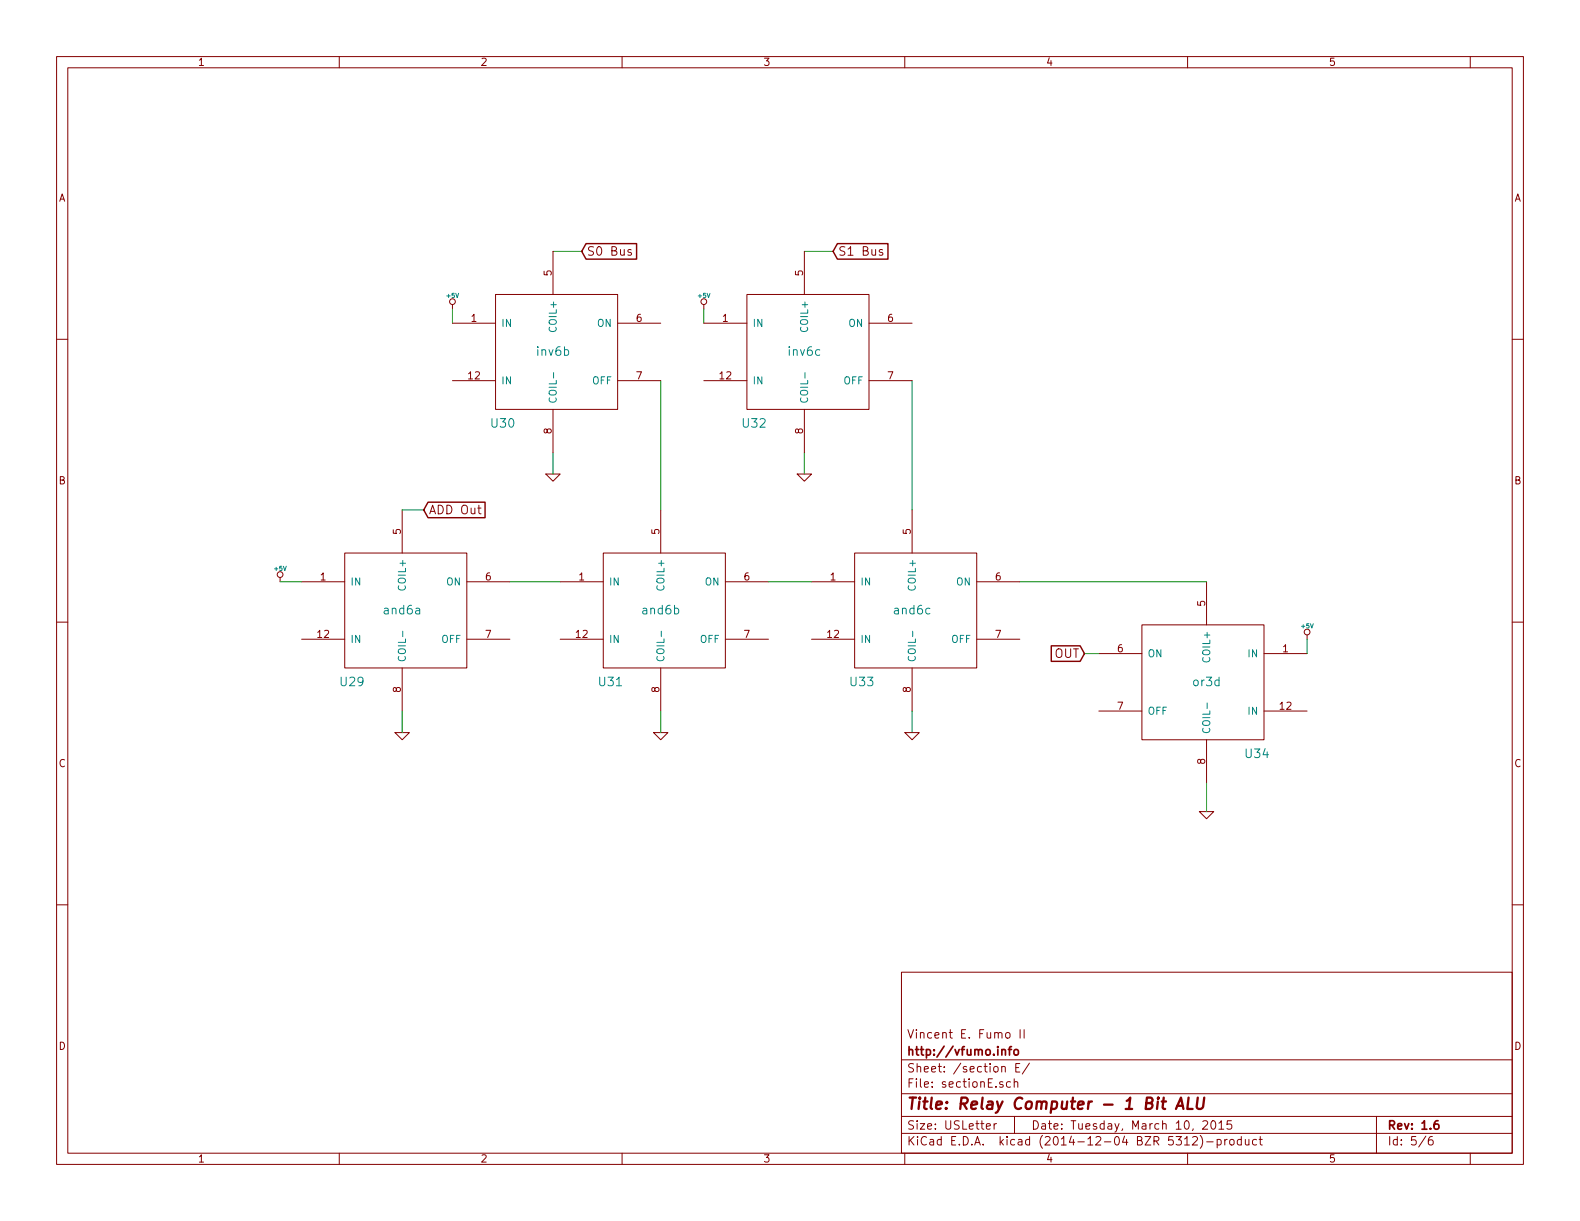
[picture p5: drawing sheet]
EESchema Schematic File Version 2
LIBS:power
LIBS:device
LIBS:transistors
LIBS:conn
LIBS:linear
LIBS:regul
LIBS:74xx
LIBS:cmos4000
LIBS:adc-dac
LIBS:memory
LIBS:xilinx
LIBS:special
LIBS:microcontrollers
LIBS:dsp
LIBS:microchip
LIBS:analog_switches
LIBS:motorola
LIBS:texas
LIBS:intel
LIBS:audio
LIBS:interface
LIBS:digital-audio
LIBS:philips
LIBS:display
LIBS:cypress
LIBS:siliconi
LIBS:opto
LIBS:atmel
LIBS:contrib
LIBS:valves
LIBS:1BitALU-cache
EELAYER 25 0
EELAYER END
$Descr USLetter 11000 8500
encoding utf-8
Sheet 5 6
Title "Relay Computer - 1 Bit ALU"
Date "Tuesday, March 10, 2015"
Rev "1.6"
Comp "http://vfumo.info"
Comment1 "Vincent E. Fumo II"
Comment2 ""
Comment3 ""
Comment4 ""
$EndDescr
$Comp
L FBR211 U29
U 1 1
P 2800 4250
F 0 "U29" H 3150 3750 60  0000 C CNN
F 1 "and6a" H 2800 4250 60  0000 C CNN
F 2 "~" H 1800 4200 60  0000 C CNN
F 3 "~" H 1800 4200 60  0000 C CNN
	1    2800 4250
	-1   0    0    -1  
$EndComp
$Comp
L FBR211 U31
U 1 1
P 4600 4250
F 0 "U31" H 4950 3750 60  0000 C CNN
F 1 "and6b" H 4600 4250 60  0000 C CNN
F 2 "~" H 3600 4200 60  0000 C CNN
F 3 "~" H 3600 4200 60  0000 C CNN
	1    4600 4250
	-1   0    0    -1  
$EndComp
$Comp
L FBR211 U33
U 1 1
P 6350 4250
F 0 "U33" H 6700 3750 60  0000 C CNN
F 1 "and6c" H 6350 4250 60  0000 C CNN
F 2 "~" H 5350 4200 60  0000 C CNN
F 3 "~" H 5350 4200 60  0000 C CNN
	1    6350 4250
	-1   0    0    -1  
$EndComp
$Comp
L FBR211 U34
U 1 1
P 8400 4750
F 0 "U34" H 8750 4250 60  0000 C CNN
F 1 "or3d" H 8400 4750 60  0000 C CNN
F 2 "~" H 7400 4700 60  0000 C CNN
F 3 "~" H 7400 4700 60  0000 C CNN
	1    8400 4750
	1    0    0    -1  
$EndComp
$Comp
L GND #PWR038
U 1 1
P 3850 3300
F 0 "#PWR038" H 3850 3300 30  0001 C CNN
F 1 "GND" H 3850 3230 30  0001 C CNN
F 2 "" H 3850 3300 60  0000 C CNN
F 3 "" H 3850 3300 60  0000 C CNN
	1    3850 3300
	1    0    0    -1  
$EndComp
$Comp
L GND #PWR039
U 1 1
P 5600 3300
F 0 "#PWR039" H 5600 3300 30  0001 C CNN
F 1 "GND" H 5600 3230 30  0001 C CNN
F 2 "" H 5600 3300 60  0000 C CNN
F 3 "" H 5600 3300 60  0000 C CNN
	1    5600 3300
	1    0    0    -1  
$EndComp
$Comp
L GND #PWR040
U 1 1
P 2800 5100
F 0 "#PWR040" H 2800 5100 30  0001 C CNN
F 1 "GND" H 2800 5030 30  0001 C CNN
F 2 "" H 2800 5100 60  0000 C CNN
F 3 "" H 2800 5100 60  0000 C CNN
	1    2800 5100
	1    0    0    -1  
$EndComp
$Comp
L GND #PWR041
U 1 1
P 4600 5100
F 0 "#PWR041" H 4600 5100 30  0001 C CNN
F 1 "GND" H 4600 5030 30  0001 C CNN
F 2 "" H 4600 5100 60  0000 C CNN
F 3 "" H 4600 5100 60  0000 C CNN
	1    4600 5100
	1    0    0    -1  
$EndComp
$Comp
L GND #PWR042
U 1 1
P 6350 5100
F 0 "#PWR042" H 6350 5100 30  0001 C CNN
F 1 "GND" H 6350 5030 30  0001 C CNN
F 2 "" H 6350 5100 60  0000 C CNN
F 3 "" H 6350 5100 60  0000 C CNN
	1    6350 5100
	1    0    0    -1  
$EndComp
$Comp
L GND #PWR043
U 1 1
P 8400 5650
F 0 "#PWR043" H 8400 5650 30  0001 C CNN
F 1 "GND" H 8400 5580 30  0001 C CNN
F 2 "" H 8400 5650 60  0000 C CNN
F 3 "" H 8400 5650 60  0000 C CNN
	1    8400 5650
	1    0    0    -1  
$EndComp
$Comp
L +5V #PWR044
U 1 1
P 3150 2150
F 0 "#PWR044" H 3150 2240 20  0001 C CNN
F 1 "+5V" H 3150 2240 30  0000 C CNN
F 2 "" H 3150 2150 60  0000 C CNN
F 3 "" H 3150 2150 60  0000 C CNN
	1    3150 2150
	1    0    0    -1  
$EndComp
$Comp
L +5V #PWR045
U 1 1
P 4900 2150
F 0 "#PWR045" H 4900 2240 20  0001 C CNN
F 1 "+5V" H 4900 2240 30  0000 C CNN
F 2 "" H 4900 2150 60  0000 C CNN
F 3 "" H 4900 2150 60  0000 C CNN
	1    4900 2150
	1    0    0    -1  
$EndComp
$Comp
L +5V #PWR046
U 1 1
P 1950 4050
F 0 "#PWR046" H 1950 4140 20  0001 C CNN
F 1 "+5V" H 1950 4140 30  0000 C CNN
F 2 "" H 1950 4050 60  0000 C CNN
F 3 "" H 1950 4050 60  0000 C CNN
	1    1950 4050
	1    0    0    -1  
$EndComp
$Comp
L +5V #PWR047
U 1 1
P 9100 4450
F 0 "#PWR047" H 9100 4540 20  0001 C CNN
F 1 "+5V" H 9100 4540 30  0000 C CNN
F 2 "" H 9100 4450 60  0000 C CNN
F 3 "" H 9100 4450 60  0000 C CNN
	1    9100 4450
	1    0    0    -1  
$EndComp
Wire Wire Line
	3150 2250 3150 2150
Wire Wire Line
	3850 3150 3850 3300
Wire Wire Line
	4900 2150 4900 2250
Wire Wire Line
	5600 3150 5600 3300
Wire Wire Line
	4600 2650 4600 3550
Wire Wire Line
	6350 2650 6350 3550
Wire Wire Line
	5350 4050 5650 4050
Wire Wire Line
	3900 4050 3550 4050
Wire Wire Line
	6350 4950 6350 5100
Wire Wire Line
	4600 4950 4600 5100
Wire Wire Line
	2800 4950 2800 5100
Wire Wire Line
	1950 4050 2100 4050
Wire Wire Line
	9100 4450 9100 4550
Wire Wire Line
	8400 5450 8400 5650
Wire Wire Line
	7100 4050 8400 4050
Wire Wire Line
	5800 1750 5600 1750
Wire Wire Line
	3850 1750 4050 1750
Wire Wire Line
	2950 3550 2800 3550
Wire Wire Line
	7550 4550 7650 4550
$Comp
L FBR211 U32
U 1 1
P 5600 2450
F 0 "U32" H 5950 1950 60  0000 C CNN
F 1 "inv6c" H 5600 2450 60  0000 C CNN
F 2 "~" H 4600 2400 60  0000 C CNN
F 3 "~" H 4600 2400 60  0000 C CNN
	1    5600 2450
	-1   0    0    -1  
$EndComp
Text GLabel 5800 1750 2    60   Input ~ 0
S1 Bus
Text GLabel 4050 1750 2    60   Input ~ 0
S0 Bus
Text GLabel 7550 4550 0    60   Input ~ 0
OUT
Text GLabel 2950 3550 2    60   Input ~ 0
ADD Out
$Comp
L FBR211 U30
U 1 1
P 3850 2450
F 0 "U30" H 4200 1950 60  0000 C CNN
F 1 "inv6b" H 3850 2450 60  0000 C CNN
F 2 "~" H 2850 2400 60  0000 C CNN
F 3 "~" H 2850 2400 60  0000 C CNN
	1    3850 2450
	-1   0    0    -1  
$EndComp
$EndSCHEMATC
